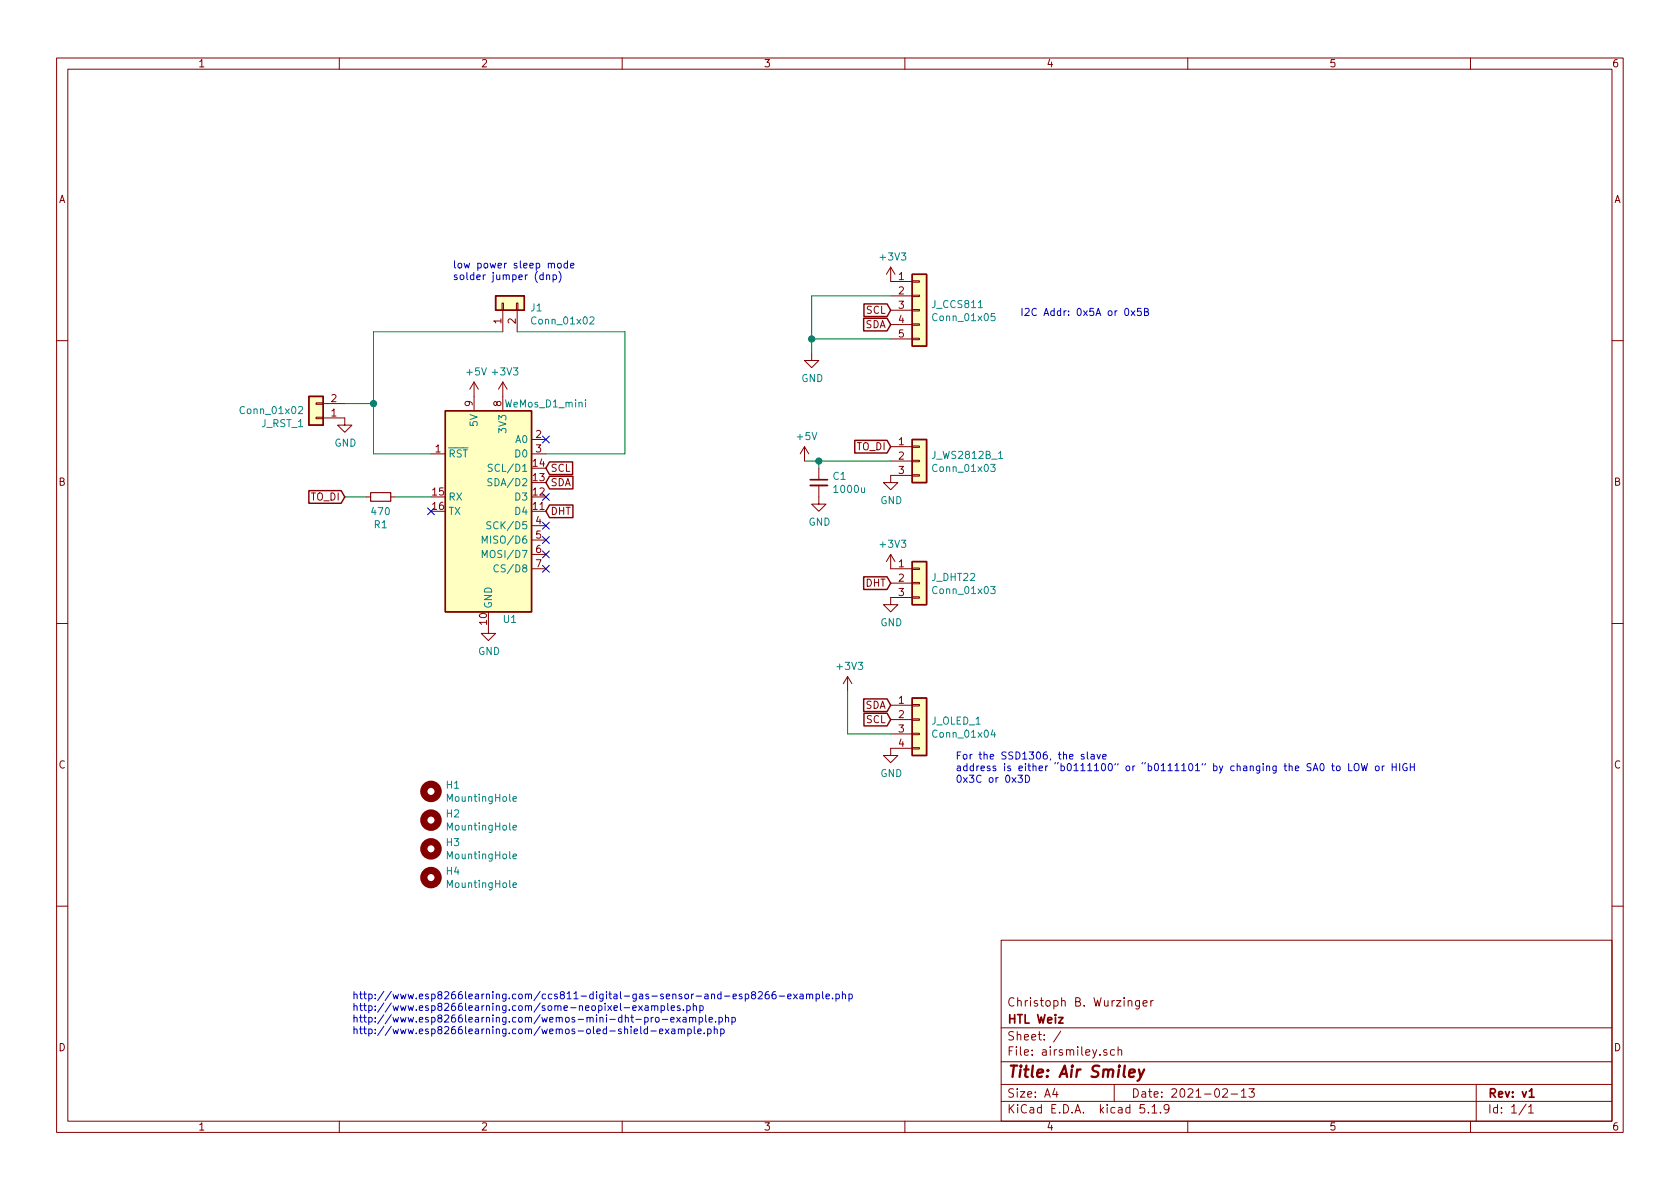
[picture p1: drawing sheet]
EESchema Schematic File Version 4
EELAYER 30 0
EELAYER END
$Descr A4 11693 8268
encoding utf-8
Sheet 1 1
Title "Air Smiley"
Date "2021-02-13"
Rev "v1"
Comp "HTL Weiz"
Comment1 "Christoph B. Wurzinger"
Comment2 ""
Comment3 ""
Comment4 ""
$EndDescr
$Comp
L MCU_Module:WeMos_D1_mini U1
U 1 1
P 3400 3550
F 0 "U1" H 3550 2800 50  0000 C CNN
F 1 "WeMos_D1_mini" H 3800 4300 50  0000 C CNN
F 2 "Module:WEMOS_D1_mini_light" H 3400 2400 50  0001 C CNN
F 3 "https://wiki.wemos.cc/products:d1:d1_mini#documentation" H 1550 2400 50  0001 C CNN
	1    3400 3550
	1    0    0    -1  
$EndComp
Text Notes 2450 7200 0    50   ~ 0
http://www.esp8266learning.com/ccs811-digital-gas-sensor-and-esp8266-example.php\nhttp://www.esp8266learning.com/some-neopixel-examples.php\nhttp://www.esp8266learning.com/wemos-mini-dht-pro-example.php\nhttp://www.esp8266learning.com/wemos-oled-shield-example.php
$Comp
L Connector_Generic:Conn_01x05 J_CCS811
U 1 1
P 6400 2150
F 0 "J_CCS811" H 6480 2192 50  0000 L CNN
F 1 "Conn_01x05" H 6480 2101 50  0000 L CNN
F 2 "Connector_PinHeader_2.54mm:PinHeader_1x05_P2.54mm_Vertical" H 6400 2150 50  0001 C CNN
F 3 "~" H 6400 2150 50  0001 C CNN
	1    6400 2150
	1    0    0    -1  
$EndComp
$Comp
L power:GND #PWR0101
U 1 1
P 3400 4350
F 0 "#PWR0101" H 3400 4100 50  0001 C CNN
F 1 "GND" H 3405 4177 50  0000 C CNN
F 2 "" H 3400 4350 50  0001 C CNN
F 3 "" H 3400 4350 50  0001 C CNN
	1    3400 4350
	1    0    0    -1  
$EndComp
$Comp
L power:+3V3 #PWR0102
U 1 1
P 3500 2750
F 0 "#PWR0102" H 3500 2600 50  0001 C CNN
F 1 "+3V3" H 3515 2923 50  0000 C CNN
F 2 "" H 3500 2750 50  0001 C CNN
F 3 "" H 3500 2750 50  0001 C CNN
	1    3500 2750
	1    0    0    -1  
$EndComp
$Comp
L power:+5V #PWR0103
U 1 1
P 3300 2750
F 0 "#PWR0103" H 3300 2600 50  0001 C CNN
F 1 "+5V" H 3315 2923 50  0000 C CNN
F 2 "" H 3300 2750 50  0001 C CNN
F 3 "" H 3300 2750 50  0001 C CNN
	1    3300 2750
	1    0    0    -1  
$EndComp
$Comp
L power:+3V3 #PWR0104
U 1 1
P 6200 1950
F 0 "#PWR0104" H 6200 1800 50  0001 C CNN
F 1 "+3V3" H 6215 2123 50  0000 C CNN
F 2 "" H 6200 1950 50  0001 C CNN
F 3 "" H 6200 1950 50  0001 C CNN
	1    6200 1950
	1    0    0    -1  
$EndComp
$Comp
L power:GND #PWR0105
U 1 1
P 5650 2450
F 0 "#PWR0105" H 5650 2200 50  0001 C CNN
F 1 "GND" H 5655 2277 50  0000 C CNN
F 2 "" H 5650 2450 50  0001 C CNN
F 3 "" H 5650 2450 50  0001 C CNN
	1    5650 2450
	1    0    0    -1  
$EndComp
Wire Wire Line
	6200 2050 5650 2050
Wire Wire Line
	5650 2050 5650 2350
Wire Wire Line
	6200 2350 5650 2350
Connection ~ 5650 2350
Wire Wire Line
	5650 2350 5650 2450
Text GLabel 6200 2250 0    50   Input ~ 0
SDA
Text GLabel 6200 2150 0    50   Input ~ 0
SCL
Text GLabel 3800 3350 2    50   Input ~ 0
SDA
Text GLabel 3800 3250 2    50   Input ~ 0
SCL
$Comp
L Connector_Generic:Conn_01x03 J_WS2812B_1
U 1 1
P 6400 3200
F 0 "J_WS2812B_1" H 6480 3242 50  0000 L CNN
F 1 "Conn_01x03" H 6480 3151 50  0000 L CNN
F 2 "Connector_PinHeader_2.54mm:PinHeader_1x03_P2.54mm_Vertical" H 6400 3200 50  0001 C CNN
F 3 "~" H 6400 3200 50  0001 C CNN
	1    6400 3200
	1    0    0    -1  
$EndComp
Text GLabel 6200 3100 0    50   Input ~ 0
TO_DI
$Comp
L power:GND #PWR0106
U 1 1
P 6200 3300
F 0 "#PWR0106" H 6200 3050 50  0001 C CNN
F 1 "GND" H 6205 3127 50  0000 C CNN
F 2 "" H 6200 3300 50  0001 C CNN
F 3 "" H 6200 3300 50  0001 C CNN
	1    6200 3300
	1    0    0    -1  
$EndComp
$Comp
L power:+5V #PWR0107
U 1 1
P 5600 3200
F 0 "#PWR0107" H 5600 3050 50  0001 C CNN
F 1 "+5V" H 5615 3373 50  0000 C CNN
F 2 "" H 5600 3200 50  0001 C CNN
F 3 "" H 5600 3200 50  0001 C CNN
	1    5600 3200
	1    0    0    -1  
$EndComp
Wire Wire Line
	5600 3200 5700 3200
$Comp
L Connector_Generic:Conn_01x03 J_DHT22
U 1 1
P 6400 4050
F 0 "J_DHT22" H 6480 4092 50  0000 L CNN
F 1 "Conn_01x03" H 6480 4001 50  0000 L CNN
F 2 "Connector_PinHeader_2.54mm:PinHeader_1x03_P2.54mm_Vertical" H 6400 4050 50  0001 C CNN
F 3 "~" H 6400 4050 50  0001 C CNN
	1    6400 4050
	1    0    0    -1  
$EndComp
$Comp
L power:GND #PWR0108
U 1 1
P 6200 4150
F 0 "#PWR0108" H 6200 3900 50  0001 C CNN
F 1 "GND" H 6205 3977 50  0000 C CNN
F 2 "" H 6200 4150 50  0001 C CNN
F 3 "" H 6200 4150 50  0001 C CNN
	1    6200 4150
	1    0    0    -1  
$EndComp
Text GLabel 3800 3550 2    50   Input ~ 0
DHT
Text GLabel 6200 4050 0    50   Input ~ 0
DHT
Wire Wire Line
	3800 3150 4350 3150
Wire Wire Line
	4350 3150 4350 2300
Wire Wire Line
	4350 2300 3600 2300
Wire Wire Line
	2600 2300 2600 2800
Wire Wire Line
	2600 3150 3000 3150
Text Notes 3150 1950 0    50   ~ 0
low power sleep mode\nsolder jumper (dnp)
$Comp
L power:+3V3 #PWR0109
U 1 1
P 6200 3950
F 0 "#PWR0109" H 6200 3800 50  0001 C CNN
F 1 "+3V3" H 6215 4123 50  0000 C CNN
F 2 "" H 6200 3950 50  0001 C CNN
F 3 "" H 6200 3950 50  0001 C CNN
	1    6200 3950
	1    0    0    -1  
$EndComp
$Comp
L Connector_Generic:Conn_01x04 J_OLED_1
U 1 1
P 6400 5000
F 0 "J_OLED_1" H 6480 4992 50  0000 L CNN
F 1 "Conn_01x04" H 6480 4901 50  0000 L CNN
F 2 "Connector_PinHeader_2.54mm:PinHeader_1x04_P2.54mm_Vertical" H 6400 5000 50  0001 C CNN
F 3 "~" H 6400 5000 50  0001 C CNN
	1    6400 5000
	1    0    0    -1  
$EndComp
Text GLabel 6200 5000 0    50   Input ~ 0
SCL
Text GLabel 6200 4900 0    50   Input ~ 0
SDA
$Comp
L power:GND #PWR0110
U 1 1
P 6200 5200
F 0 "#PWR0110" H 6200 4950 50  0001 C CNN
F 1 "GND" H 6205 5027 50  0000 C CNN
F 2 "" H 6200 5200 50  0001 C CNN
F 3 "" H 6200 5200 50  0001 C CNN
	1    6200 5200
	1    0    0    -1  
$EndComp
$Comp
L power:+3V3 #PWR0111
U 1 1
P 5900 4800
F 0 "#PWR0111" H 5900 4650 50  0001 C CNN
F 1 "+3V3" H 5915 4973 50  0000 C CNN
F 2 "" H 5900 4800 50  0001 C CNN
F 3 "" H 5900 4800 50  0001 C CNN
	1    5900 4800
	1    0    0    -1  
$EndComp
Wire Wire Line
	5900 4800 5900 5100
Wire Wire Line
	5900 5100 6200 5100
$Comp
L Connector_Generic:Conn_01x02 J1
U 1 1
P 3500 2100
F 0 "J1" V 3464 1912 50  0000 R CNN
F 1 "Conn_01x02" V 3373 1912 50  0000 R CNN
F 2 "Connector_PinHeader_2.54mm:PinHeader_1x02_P2.54mm_Vertical" H 3500 2100 50  0001 C CNN
F 3 "~" H 3500 2100 50  0001 C CNN
	1    3500 2100
	0    -1   -1   0   
$EndComp
Wire Wire Line
	3500 2300 2600 2300
Text GLabel 2400 3450 0    50   Input ~ 0
TO_DI
Text Notes 7100 2200 0    50   ~ 0
I2C Addr: 0x5A or 0x5B
Text Notes 6650 5450 0    50   ~ 0
For the SSD1306, the slave\naddress is either “b0111100” or “b0111101” by changing the SA0 to LOW or HIGH\n0x3C or 0x3D
$Comp
L Mechanical:MountingHole H1
U 1 1
P 3000 5500
F 0 "H1" H 3100 5546 50  0000 L CNN
F 1 "MountingHole" H 3100 5455 50  0000 L CNN
F 2 "MountingHole:MountingHole_2.7mm_M2.5" H 3000 5500 50  0001 C CNN
F 3 "~" H 3000 5500 50  0001 C CNN
	1    3000 5500
	1    0    0    -1  
$EndComp
$Comp
L Mechanical:MountingHole H2
U 1 1
P 3000 5700
F 0 "H2" H 3100 5746 50  0000 L CNN
F 1 "MountingHole" H 3100 5655 50  0000 L CNN
F 2 "MountingHole:MountingHole_2.7mm_M2.5" H 3000 5700 50  0001 C CNN
F 3 "~" H 3000 5700 50  0001 C CNN
	1    3000 5700
	1    0    0    -1  
$EndComp
$Comp
L Mechanical:MountingHole H3
U 1 1
P 3000 5900
F 0 "H3" H 3100 5946 50  0000 L CNN
F 1 "MountingHole" H 3100 5855 50  0000 L CNN
F 2 "MountingHole:MountingHole_2.7mm_M2.5" H 3000 5900 50  0001 C CNN
F 3 "~" H 3000 5900 50  0001 C CNN
	1    3000 5900
	1    0    0    -1  
$EndComp
$Comp
L Mechanical:MountingHole H4
U 1 1
P 3000 6100
F 0 "H4" H 3100 6146 50  0000 L CNN
F 1 "MountingHole" H 3100 6055 50  0000 L CNN
F 2 "MountingHole:MountingHole_2.7mm_M2.5" H 3000 6100 50  0001 C CNN
F 3 "~" H 3000 6100 50  0001 C CNN
	1    3000 6100
	1    0    0    -1  
$EndComp
$Comp
L Device:R_Small R1
U 1 1
P 2650 3450
F 0 "R1" V 2454 3450 50  0000 C CNN
F 1 "470" V 2545 3450 50  0000 C CNN
F 2 "Resistor_THT:R_Axial_DIN0207_L6.3mm_D2.5mm_P10.16mm_Horizontal" H 2650 3450 50  0001 C CNN
F 3 "~" H 2650 3450 50  0001 C CNN
	1    2650 3450
	0    -1   -1   0   
$EndComp
Wire Wire Line
	2750 3450 3000 3450
Wire Wire Line
	2550 3450 2400 3450
$Comp
L Device:C_Small C1
U 1 1
P 5700 3350
F 0 "C1" H 5792 3396 50  0000 L CNN
F 1 "1000u" H 5792 3305 50  0000 L CNN
F 2 "Capacitor_THT:C_Radial_D10.0mm_H12.5mm_P5.00mm" H 5700 3350 50  0001 C CNN
F 3 "~" H 5700 3350 50  0001 C CNN
	1    5700 3350
	1    0    0    -1  
$EndComp
Wire Wire Line
	5700 3250 5700 3200
$Comp
L power:GND #PWR0112
U 1 1
P 5700 3450
F 0 "#PWR0112" H 5700 3200 50  0001 C CNN
F 1 "GND" H 5705 3277 50  0000 C CNN
F 2 "" H 5700 3450 50  0001 C CNN
F 3 "" H 5700 3450 50  0001 C CNN
	1    5700 3450
	1    0    0    -1  
$EndComp
Connection ~ 5700 3200
Wire Wire Line
	5700 3200 6200 3200
NoConn ~ 3000 3550
NoConn ~ 3800 3650
NoConn ~ 3800 3750
NoConn ~ 3800 3850
NoConn ~ 3800 3950
NoConn ~ 3800 3450
NoConn ~ 3800 3050
$Comp
L Connector_Generic:Conn_01x02 J_RST_1
U 1 1
P 2200 2900
F 0 "J_RST_1" H 2280 2942 50  0000 L CNN
F 1 "Conn_01x02" H 2280 2851 50  0000 L CNN
F 2 "Connector_PinHeader_2.54mm:PinHeader_1x02_P2.54mm_Vertical" H 2200 2900 50  0001 C CNN
F 3 "~" H 2200 2900 50  0001 C CNN
	1    2200 2900
	-1   0    0    1   
$EndComp
$Comp
L power:GND #PWR01
U 1 1
P 2400 2900
F 0 "#PWR01" H 2400 2650 50  0001 C CNN
F 1 "GND" H 2405 2727 50  0000 C CNN
F 2 "" H 2400 2900 50  0001 C CNN
F 3 "" H 2400 2900 50  0001 C CNN
	1    2400 2900
	1    0    0    -1  
$EndComp
Wire Wire Line
	2400 2800 2600 2800
Connection ~ 2600 2800
Wire Wire Line
	2600 2800 2600 3150
$EndSCHEMATC
